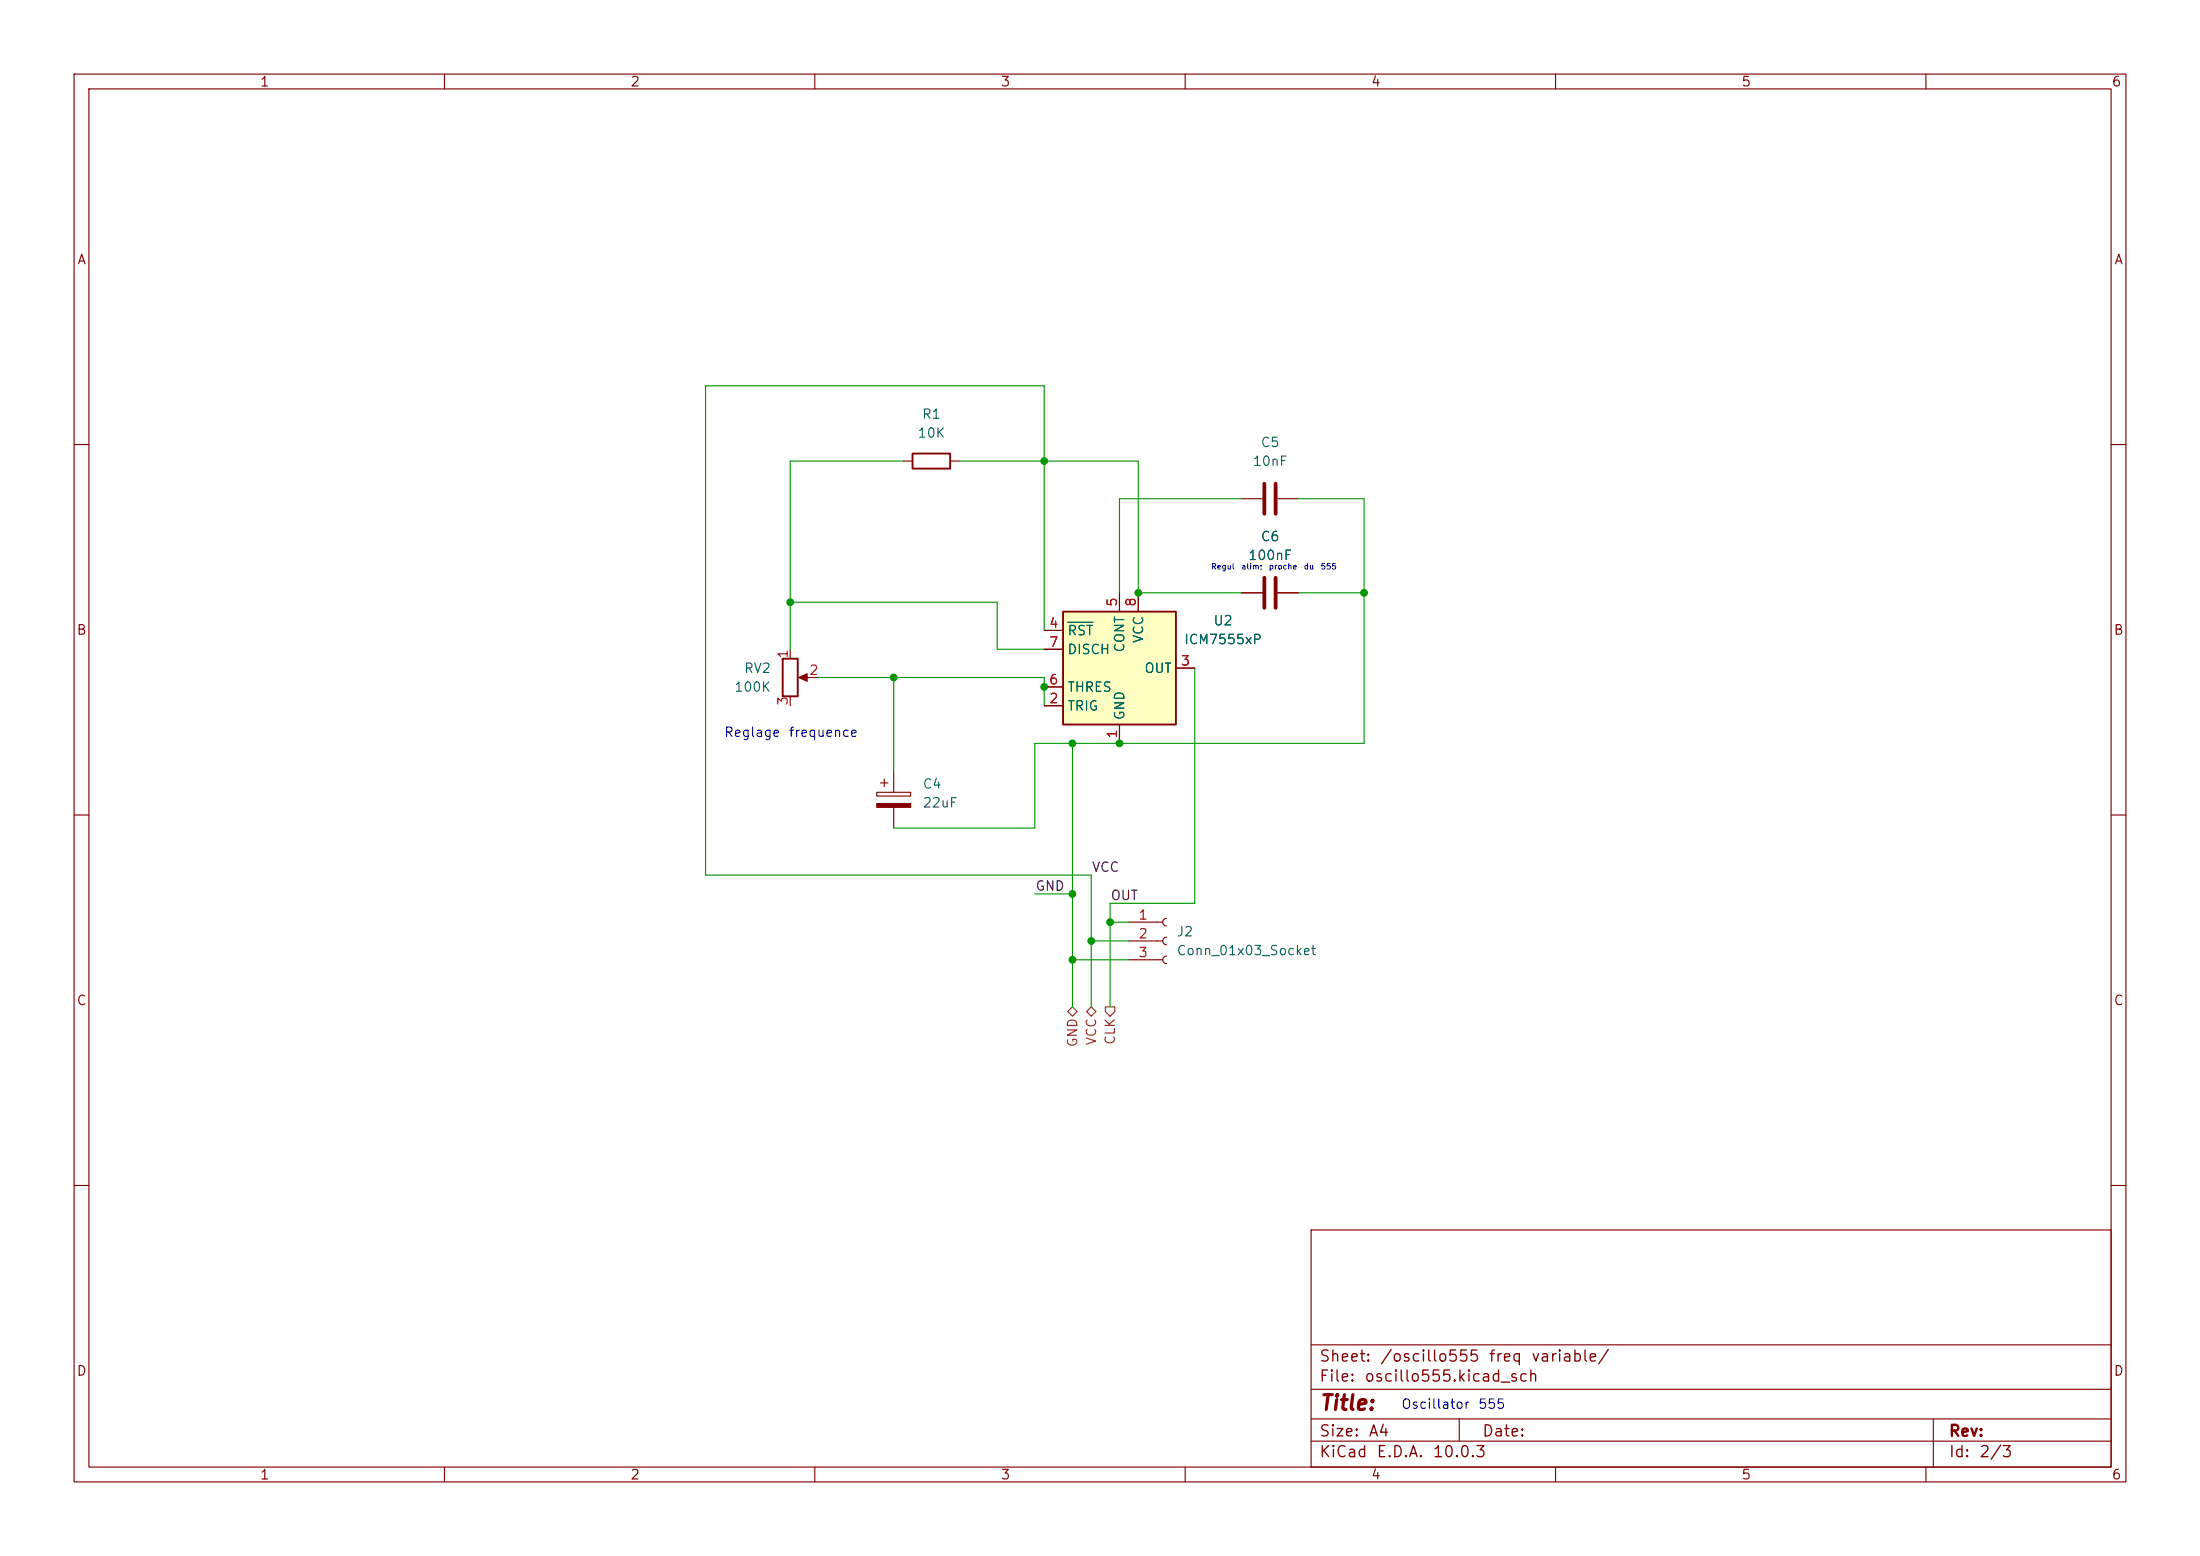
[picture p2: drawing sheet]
(kicad_sch
 (version 20260306)
 (generator "eeschema")
 (generator_version "10.0")
 (paper "A4")
 (lib_symbols
  (symbol "Connector:Conn_01x03_Socket"
   (pin_names
    (offset 1.016) (hide yes)) (exclude_from_sim no) (in_bom yes) (on_board yes)
   (in_pos_files yes)
   (duplicate_pin_numbers_are_jumpers no)
   (property "Reference" "J" (at 0 5.08 0) (show_name no) (do_not_autoplace no) (effects (font (size 1.27 1.27))))
   (property "Value" "Conn_01x03_Socket" (at 0 -5.08 0) (show_name no) (do_not_autoplace no) (effects (font (size 1.27 1.27))))
   (property "Footprint" "" (at 0 0 0) (show_name no) (do_not_autoplace no) (hide yes) (effects (font (size 1.27 1.27))))
   (property "Datasheet" "" (at 0 0 0) (show_name no) (do_not_autoplace no) (hide yes) (effects (font (size 1.27 1.27))))
   (property "Description" "Generic connector, single row, 01x03, script generated" (at 0 0 0) (show_name no) (do_not_autoplace no) (hide yes) (effects (font (size 1.27 1.27))))
   (property "ki_locked" "" (at 0 0 0) (show_name no) (do_not_autoplace no) (effects (font (size 1.27 1.27))))
   (symbol "Conn_01x03_Socket_1_1"
    (polyline (pts (xy -1.27 2.54) (xy -0.508 2.54)) (stroke (width 0.1524) (type default)) (fill (type none)))
    (polyline (pts (xy -1.27 0) (xy -0.508 0)) (stroke (width 0.1524) (type default)) (fill (type none)))
    (polyline (pts (xy -1.27 -2.54) (xy -0.508 -2.54)) (stroke (width 0.1524) (type default)) (fill (type none)))
    (arc (start 0 2.032) (mid -0.5058 2.54) (end 0 3.048) (stroke (width 0.1524) (type default)) (fill (type none)))
    (arc (start 0 -0.508) (mid -0.5058 0) (end 0 0.508) (stroke (width 0.1524) (type default)) (fill (type none)))
    (arc (start 0 -3.048) (mid -0.5058 -2.54) (end 0 -2.032) (stroke (width 0.1524) (type default)) (fill (type none)))
    (pin passive line (at -5.08 2.54 0) (length 3.81) (name "Pin_1" (effects (font (size 1.27 1.27)))) (number "1" (effects (font (size 1.27 1.27)))))
    (pin passive line (at -5.08 0 0) (length 3.81) (name "Pin_2" (effects (font (size 1.27 1.27)))) (number "2" (effects (font (size 1.27 1.27)))))
    (pin passive line (at -5.08 -2.54 0) (length 3.81) (name "Pin_3" (effects (font (size 1.27 1.27)))) (number "3" (effects (font (size 1.27 1.27))))))
   (embedded_fonts no))
  (symbol "Device:C"
   (pin_numbers (hide yes))
   (pin_names
    (offset 0.254)) (exclude_from_sim no) (in_bom yes) (on_board yes)
   (in_pos_files yes)
   (duplicate_pin_numbers_are_jumpers no)
   (property "Reference" "C" (at 0.635 2.54 0) (show_name no) (do_not_autoplace no) (effects (font (size 1.27 1.27)) (justify left)))
   (property "Value" "C" (at 0.635 -2.54 0) (show_name no) (do_not_autoplace no) (effects (font (size 1.27 1.27)) (justify left)))
   (property "Footprint" "" (at 0.9652 -3.81 0) (show_name no) (do_not_autoplace no) (hide yes) (effects (font (size 1.27 1.27))))
   (property "Datasheet" "" (at 0 0 0) (show_name no) (do_not_autoplace no) (hide yes) (effects (font (size 1.27 1.27))))
   (property "Description" "Unpolarized capacitor" (at 0 0 0) (show_name no) (do_not_autoplace no) (hide yes) (effects (font (size 1.27 1.27))))
   (symbol "C_0_1"
    (polyline (pts (xy -2.032 0.762) (xy 2.032 0.762)) (stroke (width 0.508) (type default)) (fill (type none)))
    (polyline (pts (xy -2.032 -0.762) (xy 2.032 -0.762)) (stroke (width 0.508) (type default)) (fill (type none))))
   (symbol "C_1_1"
    (pin passive line (at 0 3.81 270) (length 2.794) (name "" (effects (font (size 1.27 1.27)))) (number "1" (effects (font (size 1.27 1.27)))))
    (pin passive line (at 0 -3.81 90) (length 2.794) (name "" (effects (font (size 1.27 1.27)))) (number "2" (effects (font (size 1.27 1.27))))))
   (embedded_fonts no))
  (symbol "Device:C_Polarized"
   (pin_numbers (hide yes))
   (pin_names
    (offset 0.254)) (exclude_from_sim no) (in_bom yes) (on_board yes)
   (in_pos_files yes)
   (duplicate_pin_numbers_are_jumpers no)
   (property "Reference" "C" (at 0.635 2.54 0) (show_name no) (do_not_autoplace no) (effects (font (size 1.27 1.27)) (justify left)))
   (property "Value" "C_Polarized" (at 0.635 -2.54 0) (show_name no) (do_not_autoplace no) (effects (font (size 1.27 1.27)) (justify left)))
   (property "Footprint" "" (at 0.9652 -3.81 0) (show_name no) (do_not_autoplace no) (hide yes) (effects (font (size 1.27 1.27))))
   (property "Datasheet" "" (at 0 0 0) (show_name no) (do_not_autoplace no) (hide yes) (effects (font (size 1.27 1.27))))
   (property "Description" "Polarized capacitor" (at 0 0 0) (show_name no) (do_not_autoplace no) (hide yes) (effects (font (size 1.27 1.27))))
   (symbol "C_Polarized_0_1"
    (rectangle (start -2.286 0.508) (end 2.286 1.016) (stroke (width 0) (type default)) (fill (type none)))
    (polyline (pts (xy -1.778 2.286) (xy -0.762 2.286)) (stroke (width 0) (type default)) (fill (type none)))
    (polyline (pts (xy -1.27 2.794) (xy -1.27 1.778)) (stroke (width 0) (type default)) (fill (type none)))
    (rectangle (start 2.286 -0.508) (end -2.286 -1.016) (stroke (width 0) (type default)) (fill (type outline))))
   (symbol "C_Polarized_1_1"
    (pin passive line (at 0 3.81 270) (length 2.794) (name "" (effects (font (size 1.27 1.27)))) (number "1" (effects (font (size 1.27 1.27)))))
    (pin passive line (at 0 -3.81 90) (length 2.794) (name "" (effects (font (size 1.27 1.27)))) (number "2" (effects (font (size 1.27 1.27))))))
   (embedded_fonts no))
  (symbol "Device:R"
   (pin_numbers (hide yes))
   (pin_names
    (offset 0)) (exclude_from_sim no) (in_bom yes) (on_board yes)
   (in_pos_files yes)
   (duplicate_pin_numbers_are_jumpers no)
   (property "Reference" "R" (at 2.032 0 90) (show_name no) (do_not_autoplace no) (effects (font (size 1.27 1.27))))
   (property "Value" "R" (at 0 0 90) (show_name no) (do_not_autoplace no) (effects (font (size 1.27 1.27))))
   (property "Footprint" "" (at -1.778 0 90) (show_name no) (do_not_autoplace no) (hide yes) (effects (font (size 1.27 1.27))))
   (property "Datasheet" "" (at 0 0 0) (show_name no) (do_not_autoplace no) (hide yes) (effects (font (size 1.27 1.27))))
   (property "Description" "Resistor" (at 0 0 0) (show_name no) (do_not_autoplace no) (hide yes) (effects (font (size 1.27 1.27))))
   (symbol "R_0_1"
    (rectangle (start -1.016 -2.54) (end 1.016 2.54) (stroke (width 0.254) (type default)) (fill (type none))))
   (symbol "R_1_1"
    (pin passive line (at 0 3.81 270) (length 1.27) (name "" (effects (font (size 1.27 1.27)))) (number "1" (effects (font (size 1.27 1.27)))))
    (pin passive line (at 0 -3.81 90) (length 1.27) (name "" (effects (font (size 1.27 1.27)))) (number "2" (effects (font (size 1.27 1.27))))))
   (embedded_fonts no))
  (symbol "Device:R_Potentiometer"
   (pin_names
    (offset 1.016) (hide yes)) (exclude_from_sim no) (in_bom yes) (on_board yes)
   (in_pos_files yes)
   (duplicate_pin_numbers_are_jumpers no)
   (property "Reference" "RV" (at -4.445 0 90) (show_name no) (do_not_autoplace no) (effects (font (size 1.27 1.27))))
   (property "Value" "R_Potentiometer" (at -2.54 0 90) (show_name no) (do_not_autoplace no) (effects (font (size 1.27 1.27))))
   (property "Footprint" "" (at 0 0 0) (show_name no) (do_not_autoplace no) (hide yes) (effects (font (size 1.27 1.27))))
   (property "Datasheet" "" (at 0 0 0) (show_name no) (do_not_autoplace no) (hide yes) (effects (font (size 1.27 1.27))))
   (property "Description" "Potentiometer" (at 0 0 0) (show_name no) (do_not_autoplace no) (hide yes) (effects (font (size 1.27 1.27))))
   (property "Sim.Device" "R" (at 0 0 0) (show_name no) (do_not_autoplace no) (hide yes) (effects (font (size 1.27 1.27))))
   (property "Sim.Type" "POT" (at 0 0 0) (show_name no) (do_not_autoplace no) (hide yes) (effects (font (size 1.27 1.27))))
   (property "Sim.Pins" "1=r0 2=wiper 3=r1" (at 0 0 0) (show_name no) (do_not_autoplace no) (hide yes) (effects (font (size 1.27 1.27))))
   (symbol "R_Potentiometer_0_1"
    (rectangle (start 1.016 2.54) (end -1.016 -2.54) (stroke (width 0.254) (type default)) (fill (type none)))
    (polyline (pts (xy 1.143 0) (xy 2.286 0.508) (xy 2.286 -0.508) (xy 1.143 0)) (stroke (width 0) (type default)) (fill (type outline)))
    (polyline (pts (xy 2.54 0) (xy 1.524 0)) (stroke (width 0) (type default)) (fill (type none))))
   (symbol "R_Potentiometer_1_1"
    (pin passive line (at 0 3.81 270) (length 1.27) (name "1" (effects (font (size 1.27 1.27)))) (number "1" (effects (font (size 1.27 1.27)))))
    (pin passive line (at 3.81 0 180) (length 1.27) (name "2" (effects (font (size 1.27 1.27)))) (number "2" (effects (font (size 1.27 1.27)))))
    (pin passive line (at 0 -3.81 90) (length 1.27) (name "3" (effects (font (size 1.27 1.27)))) (number "3" (effects (font (size 1.27 1.27))))))
   (embedded_fonts no))
  (symbol "Timer:ICM7555xP" (exclude_from_sim no) (in_bom yes) (on_board yes)
   (in_pos_files yes)
   (duplicate_pin_numbers_are_jumpers no)
   (property "Reference" "U" (at -10.16 8.89 0) (show_name no) (do_not_autoplace no) (effects (font (size 1.27 1.27)) (justify left)))
   (property "Value" "ICM7555xP" (at 2.54 8.89 0) (show_name no) (do_not_autoplace no) (effects (font (size 1.27 1.27)) (justify left)))
   (property "Footprint" "Package_DIP:DIP-8_W7.62mm" (at 0 -22.86 0) (show_name no) (do_not_autoplace no) (hide yes) (effects (font (size 1.27 1.27))))
   (property "Datasheet" "http://www.intersil.com/content/dam/Intersil/documents/icm7/icm7555-56.pdf" (at 0 -25.4 0) (show_name no) (do_not_autoplace no) (hide yes) (effects (font (size 1.27 1.27))))
   (property "Description" "CMOS General Purpose Timer, 555 compatible, PDIP-8" (at 0 -20.32 0) (show_name no) (do_not_autoplace no) (hide yes) (effects (font (size 1.27 1.27))))
   (symbol "ICM7555xP_0_0"
    (pin power_in line (at 0 -10.16 90) (length 2.54) (name "GND" (effects (font (size 1.27 1.27)))) (number "1" (effects (font (size 1.27 1.27)))))
    (pin power_in line (at 2.54 10.16 270) (length 2.54) (name "VCC" (effects (font (size 1.27 1.27)))) (number "8" (effects (font (size 1.27 1.27))))))
   (symbol "ICM7555xP_0_1"
    (rectangle (start -7.62 7.62) (end 7.62 -7.62) (stroke (width 0.254) (type default)) (fill (type background))))
   (symbol "ICM7555xP_1_1"
    (pin input line (at -10.16 -5.08 0) (length 2.54) (name "TRIG" (effects (font (size 1.27 1.27)))) (number "2" (effects (font (size 1.27 1.27)))))
    (pin output line (at 10.16 0 180) (length 2.54) (name "OUT" (effects (font (size 1.27 1.27)))) (number "3" (effects (font (size 1.27 1.27)))))
    (pin input line (at -10.16 5.08 0) (length 2.54) (name "~{RST}" (effects (font (size 1.27 1.27)))) (number "4" (effects (font (size 1.27 1.27)))))
    (pin passive line (at 0 10.16 270) (length 2.54) (name "CONT" (effects (font (size 1.27 1.27)))) (number "5" (effects (font (size 1.27 1.27)))))
    (pin input line (at -10.16 -2.54 0) (length 2.54) (name "THRES" (effects (font (size 1.27 1.27)))) (number "6" (effects (font (size 1.27 1.27)))))
    (pin input line (at -10.16 2.54 0) (length 2.54) (name "DISCH" (effects (font (size 1.27 1.27)))) (number "7" (effects (font (size 1.27 1.27))))))
   (embedded_fonts no)))
 (text "Oscillator 555"
  (exclude_from_sim no)
  (at 196.088 189.738 0)
  (effects (font (size 1.27 1.27))))
 (text "Regul alim; proche du 555"
  (exclude_from_sim no)
  (at 171.45 76.708 0)
  (effects (font (size 0.762 0.762))))
 (text "Reglage frequence"
  (exclude_from_sim no)
  (at 106.68 99.06 0)
  (effects (font (size 1.27 1.27))))
 (junction
  (at 106.68 81.28)
  (diameter 0)
  (color 0 0 0 0))
 (junction
  (at 184.15 80.01)
  (diameter 0)
  (color 0 0 0 0))
 (junction
  (at 140.97 92.71)
  (diameter 0)
  (color 0 0 0 0))
 (junction
  (at 149.86 124.46)
  (diameter 0)
  (color 0 0 0 0))
 (junction
  (at 151.13 100.33)
  (diameter 0)
  (color 0 0 0 0))
 (junction
  (at 147.32 127)
  (diameter 0)
  (color 0 0 0 0))
 (junction
  (at 144.78 100.33)
  (diameter 0)
  (color 0 0 0 0))
 (junction
  (at 120.65 91.44)
  (diameter 0)
  (color 0 0 0 0))
 (junction
  (at 153.67 80.01)
  (diameter 0)
  (color 0 0 0 0))
 (junction
  (at 144.78 120.65)
  (diameter 0)
  (color 0 0 0 0))
 (junction
  (at 144.78 129.54)
  (diameter 0)
  (color 0 0 0 0))
 (junction
  (at 140.97 62.23)
  (diameter 0)
  (color 0 0 0 0))
 (wire
  (pts (xy 144.78 129.54) (xy 144.78 135.89))
  (stroke (width 0) (type default)))
 (wire
  (pts (xy 184.15 67.31) (xy 184.15 80.01))
  (stroke (width 0) (type default)))
 (wire
  (pts (xy 140.97 92.71) (xy 140.97 95.25))
  (stroke (width 0) (type default)))
 (wire
  (pts (xy 134.62 81.28) (xy 134.62 87.63))
  (stroke (width 0) (type default)))
 (wire
  (pts (xy 147.32 127) (xy 147.32 135.89))
  (stroke (width 0) (type default)))
 (wire
  (pts (xy 129.54 62.23) (xy 140.97 62.23))
  (stroke (width 0) (type default)))
 (wire
  (pts (xy 144.78 100.33) (xy 151.13 100.33))
  (stroke (width 0) (type default)))
 (wire
  (pts (xy 151.13 80.01) (xy 151.13 67.31))
  (stroke (width 0) (type default)))
 (wire
  (pts (xy 151.13 67.31) (xy 167.64 67.31))
  (stroke (width 0) (type default)))
 (wire
  (pts (xy 106.68 81.28) (xy 106.68 87.63))
  (stroke (width 0) (type default)))
 (wire
  (pts (xy 139.7 100.33) (xy 144.78 100.33))
  (stroke (width 0) (type default)))
 (wire
  (pts (xy 95.25 118.11) (xy 147.32 118.11))
  (stroke (width 0) (type default)))
 (wire
  (pts (xy 120.65 91.44) (xy 120.65 104.14))
  (stroke (width 0) (type default)))
 (wire
  (pts (xy 140.97 52.07) (xy 140.97 62.23))
  (stroke (width 0) (type default)))
 (wire
  (pts (xy 161.29 121.92) (xy 149.86 121.92))
  (stroke (width 0) (type default)))
 (wire
  (pts (xy 106.68 62.23) (xy 121.92 62.23))
  (stroke (width 0) (type default)))
 (wire
  (pts (xy 95.25 118.11) (xy 95.25 52.07))
  (stroke (width 0) (type default)))
 (wire
  (pts (xy 134.62 87.63) (xy 140.97 87.63))
  (stroke (width 0) (type default)))
 (wire
  (pts (xy 140.97 62.23) (xy 140.97 85.09))
  (stroke (width 0) (type default)))
 (wire
  (pts (xy 95.25 52.07) (xy 140.97 52.07))
  (stroke (width 0) (type default)))
 (wire
  (pts (xy 149.86 121.92) (xy 149.86 124.46))
  (stroke (width 0) (type default)))
 (wire
  (pts (xy 140.97 91.44) (xy 140.97 92.71))
  (stroke (width 0) (type default)))
 (wire
  (pts (xy 106.68 81.28) (xy 134.62 81.28))
  (stroke (width 0) (type default)))
 (wire
  (pts (xy 144.78 100.33) (xy 144.78 120.65))
  (stroke (width 0) (type default)))
 (wire
  (pts (xy 184.15 67.31) (xy 175.26 67.31))
  (stroke (width 0) (type default)))
 (wire
  (pts (xy 149.86 124.46) (xy 149.86 135.89))
  (stroke (width 0) (type default)))
 (wire
  (pts (xy 139.7 120.65) (xy 144.78 120.65))
  (stroke (width 0) (type default)))
 (wire
  (pts (xy 147.32 127) (xy 152.4 127))
  (stroke (width 0) (type default)))
 (wire
  (pts (xy 139.7 111.76) (xy 139.7 100.33))
  (stroke (width 0) (type default)))
 (wire
  (pts (xy 153.67 80.01) (xy 167.64 80.01))
  (stroke (width 0) (type default)))
 (wire
  (pts (xy 110.49 91.44) (xy 120.65 91.44))
  (stroke (width 0) (type default)))
 (wire
  (pts (xy 144.78 120.65) (xy 144.78 129.54))
  (stroke (width 0) (type default)))
 (wire
  (pts (xy 144.78 129.54) (xy 152.4 129.54))
  (stroke (width 0) (type default)))
 (wire
  (pts (xy 184.15 80.01) (xy 175.26 80.01))
  (stroke (width 0) (type default)))
 (wire
  (pts (xy 184.15 100.33) (xy 151.13 100.33))
  (stroke (width 0) (type default)))
 (wire
  (pts (xy 120.65 91.44) (xy 140.97 91.44))
  (stroke (width 0) (type default)))
 (wire
  (pts (xy 106.68 62.23) (xy 106.68 81.28))
  (stroke (width 0) (type default)))
 (wire
  (pts (xy 184.15 80.01) (xy 184.15 100.33))
  (stroke (width 0) (type default)))
 (wire
  (pts (xy 149.86 124.46) (xy 152.4 124.46))
  (stroke (width 0) (type default)))
 (wire
  (pts (xy 140.97 62.23) (xy 153.67 62.23))
  (stroke (width 0) (type default)))
 (wire
  (pts (xy 161.29 90.17) (xy 161.29 121.92))
  (stroke (width 0) (type default)))
 (wire
  (pts (xy 147.32 118.11) (xy 147.32 127))
  (stroke (width 0) (type default)))
 (wire
  (pts (xy 153.67 62.23) (xy 153.67 80.01))
  (stroke (width 0) (type default)))
 (wire
  (pts (xy 120.65 111.76) (xy 139.7 111.76))
  (stroke (width 0) (type default)))
 (label "OUT"
  (at 149.86 121.92 0)
  (effects (font (size 1.27 1.27)) (justify left bottom)))
 (label "VCC"
  (at 147.32 118.11 0)
  (effects (font (size 1.27 1.27)) (justify left bottom)))
 (label "GND"
  (at 139.7 120.65 0)
  (effects (font (size 1.27 1.27)) (justify left bottom)))
 (hierarchical_label "CLK"
  (shape output)
  (at 149.86 135.89 270)
  (effects (font (size 1.27 1.27)) (justify right)))
 (hierarchical_label "VCC"
  (shape bidirectional)
  (at 147.32 135.89 270)
  (effects (font (size 1.27 1.27)) (justify right)))
 (hierarchical_label "GND"
  (shape bidirectional)
  (at 144.78 135.89 270)
  (effects (font (size 1.27 1.27)) (justify right)))
 (symbol
  (lib_id "Device:R")
  (at 125.73 62.23 270)
  (unit 1)
  (body_style 1)
  (exclude_from_sim no)
  (in_bom yes)
  (on_board yes)
  (in_pos_files yes)
  (dnp no)
  (fields_autoplaced yes)
  (property "Reference" "R1" (at 125.73 55.88 90) (show_name no) (do_not_autoplace no) (effects (font (size 1.27 1.27))))
  (property "Value" "10K" (at 125.73 58.42 90) (show_name no) (do_not_autoplace no) (effects (font (size 1.27 1.27))))
  (property "Footprint" "Resistor_THT:R_Axial_DIN0204_L3.6mm_D1.6mm_P5.08mm_Horizontal" (at 125.73 60.452 90) (hide yes) (show_name no) (do_not_autoplace no) (effects (font (size 1.27 1.27))))
  (property "Datasheet" "" (at 125.73 62.23 0) (hide yes) (show_name no) (do_not_autoplace no) (effects (font (size 1.27 1.27))))
  (property "Description" "Resistor" (at 125.73 62.23 0) (hide yes) (show_name no) (do_not_autoplace no) (effects (font (size 1.27 1.27))))
  (pin "1")
  (pin "2"))
 (symbol
  (lib_id "Timer:ICM7555xP")
  (at 151.13 90.17 0)
  (unit 1)
  (body_style 1)
  (exclude_from_sim no)
  (in_bom yes)
  (on_board yes)
  (in_pos_files yes)
  (dnp no)
  (fields_autoplaced yes)
  (property "Reference" "U2" (at 165.1 83.7498 0) (show_name no) (do_not_autoplace no) (effects (font (size 1.27 1.27))))
  (property "Value" "ICM7555xP" (at 165.1 86.2898 0) (show_name no) (do_not_autoplace no) (effects (font (size 1.27 1.27))))
  (property "Footprint" "Package_DIP:DIP-8_W7.62mm" (at 151.13 113.03 0) (hide yes) (show_name no) (do_not_autoplace no) (effects (font (size 1.27 1.27))))
  (property "Datasheet" "http://www.intersil.com/content/dam/Intersil/documents/icm7/icm7555-56.pdf" (at 151.13 115.57 0) (hide yes) (show_name no) (do_not_autoplace no) (effects (font (size 1.27 1.27))))
  (property "Description" "CMOS General Purpose Timer, 555 compatible, PDIP-8" (at 151.13 110.49 0) (hide yes) (show_name no) (do_not_autoplace no) (effects (font (size 1.27 1.27))))
  (pin "2")
  (pin "4")
  (pin "7")
  (pin "8")
  (pin "1")
  (pin "5")
  (pin "6")
  (pin "3"))
 (symbol
  (lib_id "Device:C")
  (at 171.45 67.31 90)
  (unit 1)
  (body_style 1)
  (exclude_from_sim no)
  (in_bom yes)
  (on_board yes)
  (in_pos_files yes)
  (dnp no)
  (fields_autoplaced yes)
  (property "Reference" "C5" (at 171.45 59.69 90) (show_name no) (do_not_autoplace no) (effects (font (size 1.27 1.27))))
  (property "Value" "10nF" (at 171.45 62.23 90) (show_name no) (do_not_autoplace no) (effects (font (size 1.27 1.27))))
  (property "Footprint" "Capacitor_THT:C_Disc_D3.0mm_W1.6mm_P2.50mm" (at 175.26 66.3448 0) (hide yes) (show_name no) (do_not_autoplace no) (effects (font (size 1.27 1.27))))
  (property "Datasheet" "" (at 171.45 67.31 0) (hide yes) (show_name no) (do_not_autoplace no) (effects (font (size 1.27 1.27))))
  (property "Description" "Unpolarized capacitor" (at 171.45 67.31 0) (hide yes) (show_name no) (do_not_autoplace no) (effects (font (size 1.27 1.27))))
  (pin "1")
  (pin "2"))
 (symbol
  (lib_id "Device:C_Polarized")
  (at 120.65 107.95 0)
  (unit 1)
  (body_style 1)
  (exclude_from_sim no)
  (in_bom yes)
  (on_board yes)
  (in_pos_files yes)
  (dnp no)
  (fields_autoplaced yes)
  (property "Reference" "C4" (at 124.46 105.7909 0) (show_name no) (do_not_autoplace no) (effects (font (size 1.27 1.27)) (justify left)))
  (property "Value" "22uF" (at 124.46 108.3309 0) (show_name no) (do_not_autoplace no) (effects (font (size 1.27 1.27)) (justify left)))
  (property "Footprint" "Capacitor_THT:CP_Radial_D4.0mm_P1.50mm" (at 121.6152 111.76 0) (hide yes) (show_name no) (do_not_autoplace no) (effects (font (size 1.27 1.27))))
  (property "Datasheet" "" (at 120.65 107.95 0) (hide yes) (show_name no) (do_not_autoplace no) (effects (font (size 1.27 1.27))))
  (property "Description" "Polarized capacitor" (at 120.65 107.95 0) (hide yes) (show_name no) (do_not_autoplace no) (effects (font (size 1.27 1.27))))
  (pin "2")
  (pin "1"))
 (symbol
  (lib_id "Connector:Conn_01x03_Socket")
  (at 157.48 127 0)
  (unit 1)
  (body_style 1)
  (exclude_from_sim no)
  (in_bom yes)
  (on_board yes)
  (in_pos_files yes)
  (dnp no)
  (fields_autoplaced yes)
  (property "Reference" "J2" (at 158.75 125.7299 0) (show_name no) (do_not_autoplace no) (effects (font (size 1.27 1.27)) (justify left)))
  (property "Value" "Conn_01x03_Socket" (at 158.75 128.2699 0) (show_name no) (do_not_autoplace no) (effects (font (size 1.27 1.27)) (justify left)))
  (property "Footprint" "Connector:FanPinHeader_1x03_P2.54mm_Vertical" (at 157.48 127 0) (hide yes) (show_name no) (do_not_autoplace no) (effects (font (size 1.27 1.27))))
  (property "Datasheet" "" (at 157.48 127 0) (hide yes) (show_name no) (do_not_autoplace no) (effects (font (size 1.27 1.27))))
  (property "Description" "Generic connector, single row, 01x03, script generated" (at 157.48 127 0) (hide yes) (show_name no) (do_not_autoplace no) (effects (font (size 1.27 1.27))))
  (pin "3")
  (pin "1")
  (pin "2"))
 (symbol
  (lib_id "Device:C")
  (at 171.45 80.01 90)
  (unit 1)
  (body_style 1)
  (exclude_from_sim no)
  (in_bom yes)
  (on_board yes)
  (in_pos_files yes)
  (dnp no)
  (fields_autoplaced yes)
  (property "Reference" "C6" (at 171.45 72.39 90) (show_name no) (do_not_autoplace no) (effects (font (size 1.27 1.27))))
  (property "Value" "100nF" (at 171.45 74.93 90) (show_name no) (do_not_autoplace no) (effects (font (size 1.27 1.27))))
  (property "Footprint" "Capacitor_THT:C_Disc_D3.0mm_W1.6mm_P2.50mm" (at 175.26 79.0448 0) (hide yes) (show_name no) (do_not_autoplace no) (effects (font (size 1.27 1.27))))
  (property "Datasheet" "" (at 171.45 80.01 0) (hide yes) (show_name no) (do_not_autoplace no) (effects (font (size 1.27 1.27))))
  (property "Description" "Unpolarized capacitor" (at 171.45 80.01 0) (hide yes) (show_name no) (do_not_autoplace no) (effects (font (size 1.27 1.27))))
  (pin "1")
  (pin "2"))
 (symbol
  (lib_id "Device:R_Potentiometer")
  (at 106.68 91.44 0)
  (unit 1)
  (body_style 1)
  (exclude_from_sim no)
  (in_bom yes)
  (on_board yes)
  (in_pos_files yes)
  (dnp no)
  (fields_autoplaced yes)
  (property "Reference" "RV2" (at 104.14 90.1699 0) (show_name no) (do_not_autoplace no) (effects (font (size 1.27 1.27)) (justify right)))
  (property "Value" "100K" (at 104.14 92.7099 0) (show_name no) (do_not_autoplace no) (effects (font (size 1.27 1.27)) (justify right)))
  (property "Footprint" "Potentiometer_THT:Potentiometer_ACP_CA6-H2,5_Horizontal" (at 106.68 91.44 0) (hide yes) (show_name no) (do_not_autoplace no) (effects (font (size 1.27 1.27))))
  (property "Datasheet" "" (at 106.68 91.44 0) (hide yes) (show_name no) (do_not_autoplace no) (effects (font (size 1.27 1.27))))
  (property "Description" "Potentiometer" (at 106.68 91.44 0) (hide yes) (show_name no) (do_not_autoplace no) (effects (font (size 1.27 1.27))))
  (property "Sim.Device" "R" (at 106.68 91.44 0) (hide yes) (show_name no) (do_not_autoplace no) (effects (font (size 1.27 1.27))))
  (property "Sim.Type" "POT" (at 106.68 91.44 0) (hide yes) (show_name no) (do_not_autoplace no) (effects (font (size 1.27 1.27))))
  (property "Sim.Pins" "1=r0 2=wiper 3=r1" (at 106.68 91.44 0) (hide yes) (show_name no) (do_not_autoplace no) (effects (font (size 1.27 1.27))))
  (pin "1")
  (pin "3")
  (pin "2")))
